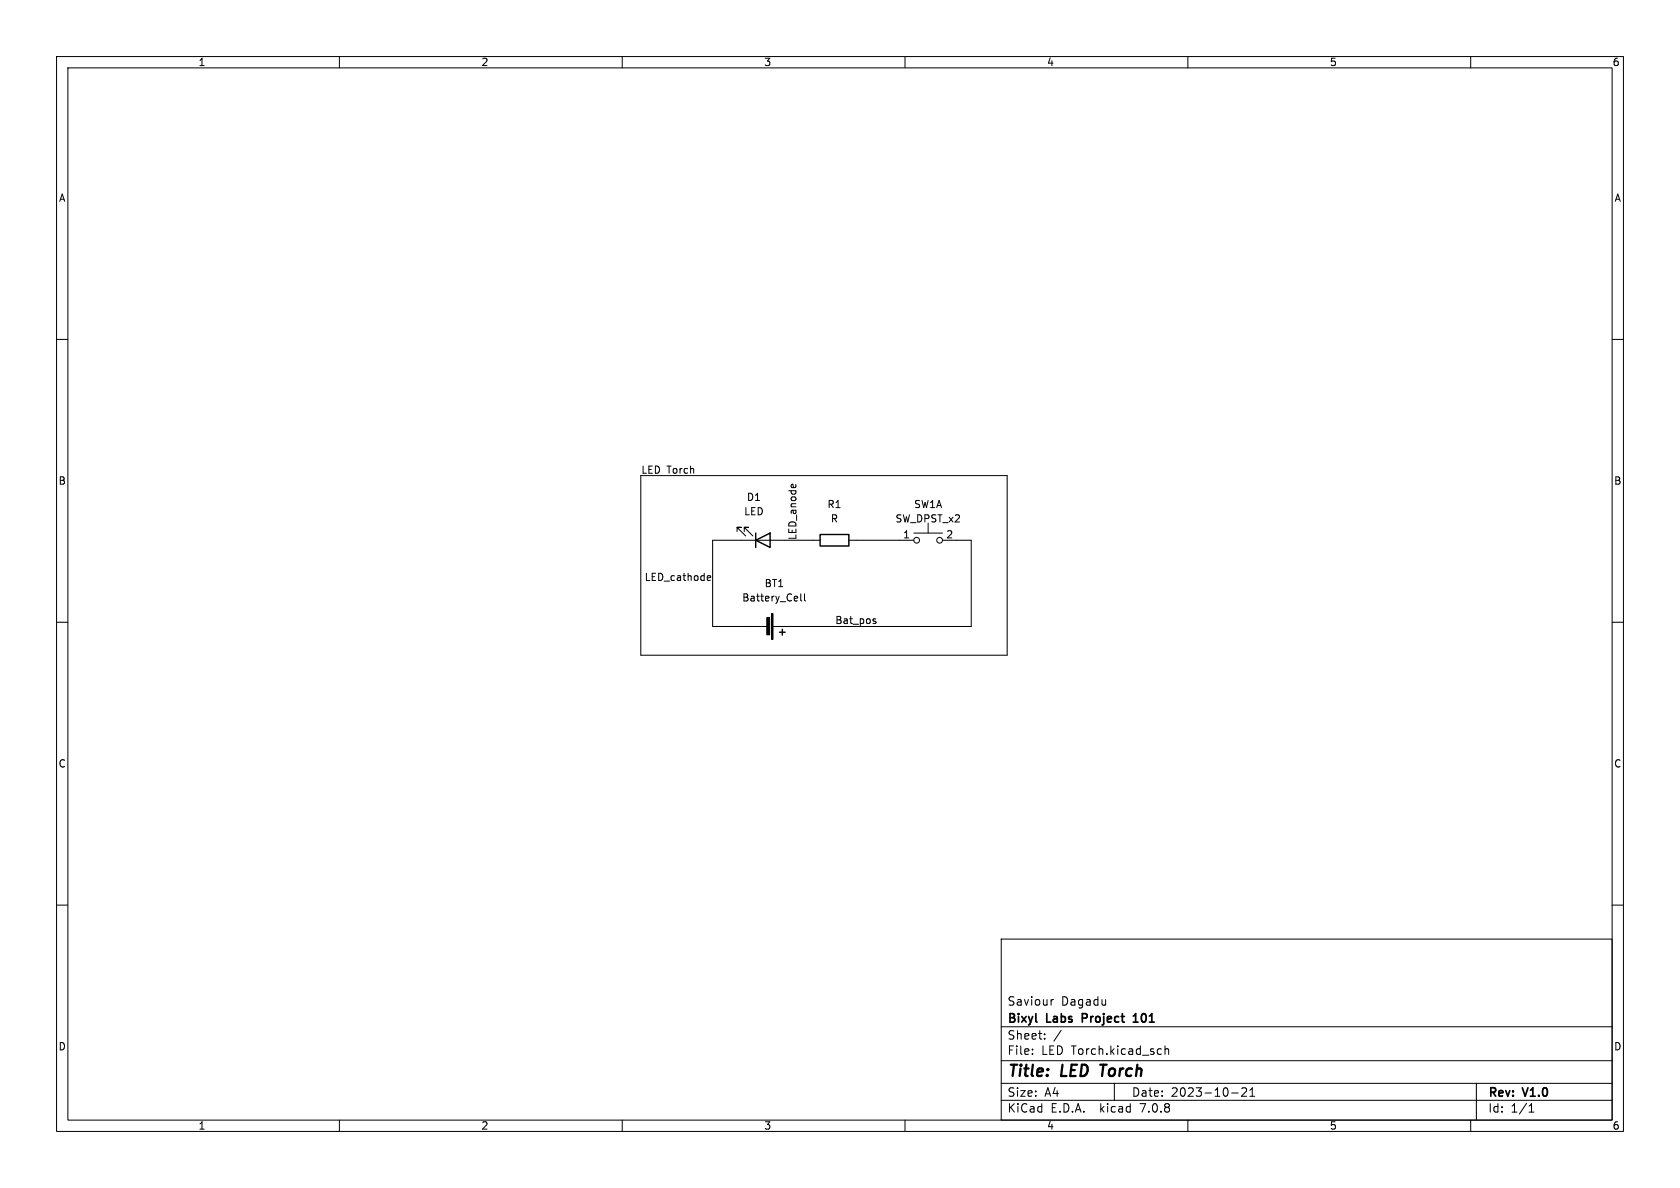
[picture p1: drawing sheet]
<svg xmlns="http://www.w3.org/2000/svg" width="297mm" height="210mm" viewBox="0 0 297 210" stroke-linecap="round" stroke-linejoin="round" font-family="sans-serif">
<g fill="none" stroke="#000" stroke-width=".18">
<path d="M10 10h277v190h-277zM12 12h273v186h-273zM60 10v2M110 10v2M160 10v2M210 10v2M260 10v2M10 60h2M285 60h2M113.3 84.1h64.8v31.7h-64.8zM130.3 94v-.8h.8h-.8l1.5 1.5M131.6 94v-.8h.7h-.7l1.5 1.5"/>
<path d="M139.9 85.8l.3-.2 .1 .6M140.6 85.7l.1 .1M145 95.5h-19v15.2h9.6M150.1 95.5h11.4M161.5 94.2h5.1M164.1 92.5v1.7M166.6 95.5h5.1v15.2h-35M10 110h2M125.1 102.6h.5M125.1 101.8h.4l.1 .3-.6 .1M141.6 105v1.1l.1 .1M142.2 105v1.1l.2 .1"/>
<path d="M154.5 109.8l.3 .1 .1 .1-.2 .2h-.3M154.5 109.4h.3M285 110h2M10 160h2M285 160h2M177 166h108v32h-108zM185.8 176.7v1M186.2 176.7l-.2 .1-.2 .2M60 198v2M110 198v2M160 198v2M177 194.5h108"/>
<path d="M177 191.5h108M177 187.5h108M177 181.5h108M182.5 186.3v.1M182.5 185.5v.1M184.7 183.6v.1M184.7 182.8v.1M187.6 182.1l-1.3 2M197 191.5v3M205.2 185.4l.1 .1M205.3 186.3l-.1 .1M206 184.9v1.5"/>
<path d="M206 185.5l.2-.1 .3 .1 .1 .9M210 198v2M217.7 193.2h1.2M219.5 192.4l.6-.1 .2 .1 .1 .3-.9 1.1h.9M221 193.8h.8M221 192.7l.4-.4v1.5M260 198v2M261 191.5v6.5M270.3 196.6h.9M270.3 195.5l.4-.4v1.5"/>
<circle cx="162.1" cy="95.5" r=".51"/>
<circle cx="166.1" cy="95.5" r=".51"/>
</g>
<path d="M194.5 188.2h1.1M195.1 188.2l-.3 2" fill="none" stroke="#000" stroke-width=".4"/>
<path d="M191.3 180h.6M191.9 179.2h-.6v1.5M200.3 179.6l.5-.4v1.5M200.3 180.7h.9" fill="none" stroke="#000" stroke-width=".3"/>
<path d="M135.6 109.2h.5v3h-.5zM136.4 108.5h.3v4.5h-.3z" fill="#000" stroke="#000" stroke-width=".18"/>
<path d="M133.6 95.5l2.5-1.3v2.6zM133.6 94.2v2.6M145 94.5h5.1v2h-5.1zM137.8 111.8h1M138.3 111.3v1" fill="none" stroke="#000" stroke-width=".25"/>
<g font-size="2.8">
<text x="178" y="190.9">Title:</text>
<text x="187.7" y="190.9">LED</text>
<text x="195.4" y="190.9">Torch</text>
</g>
<g font-size="2.1">
<text x="178" y="178">Saviour</text>
<text x="187.6" y="178">Dagadu</text>
<text x="178" y="184">Sheet:</text>
<text x="178" y="181.2">Bixyl</text>
<text x="185.1" y="181.2">Labs</text>
<text x="192" y="181.2">Project</text>
<text x="201.7" y="181.2">101</text>
<text x="178" y="186.7">File:</text>
<text x="184.1" y="186.7">LED Torch.kicad_sch</text>
<text x="178" y="196.9">KiCad</text>
<text x="178" y="194.1">Size:</text>
<text x="184.7" y="194.1">A4</text>
<text x="185.7" y="196.9">E.D.A.</text>
<text x="194.6" y="196.9">kicad</text>
<text x="200" y="194.1">Date:</text>
<text x="201.8" y="196.9">7.0.8</text>
<text x="207" y="194.1">2023-10-21</text>
<text x="263" y="194.3">Rev:</text>
<text x="263" y="196.9">Id:</text>
<text x="267.1" y="196.9">1/1</text>
<text x="269.4" y="194.3">V1.0</text>
</g>
<g font-size="1.8">
<text x="35" y="11.9">1</text>
<text x="85" y="11.9">2</text>
<text x="135" y="11.9">3</text>
<text x="185" y="11.9">4</text>
<text x="235" y="11.9">5</text>
<text x="285" y="11.9">6</text>
<text x="10.3" y="35.9">A</text>
<text x="285.3" y="35.9">A</text>
<text x="113.3" y="83.8">LED Torch</text>
<text x="10.3" y="85.9">B</text>
<text x="131.9" y="88.7">D1</text>
<text x="285.3" y="85.9">B</text>
<text x="131.5" y="91.3">LED</text>
<text x="140.9" y="95.6" transform="rotate(-90 140.9 95.6)">LED_anode</text>
<text x="146.2" y="90">R1</text>
<text x="146.8" y="92.6">R</text>
<text x="158.2" y="92.6">SW_DPST_x2</text>
<text x="159.6" y="95.3">1</text>
<text x="161.5" y="90">SW1A</text>
<text x="167.2" y="95.3">2</text>
<text x="113.9" y="102.8">LED_cathode</text>
<text x="131.1" y="106.5">Battery_Cell</text>
<text x="135.1" y="104">BT1</text>
<text x="147.6" y="110.4">Bat_pos</text>
<text x="10.3" y="135.9">C</text>
<text x="285.3" y="135.9">C</text>
<text x="10.3" y="185.9">D</text>
<text x="285.3" y="185.9">D</text>
<text x="35" y="199.9">1</text>
<text x="85" y="199.9">2</text>
<text x="135" y="199.9">3</text>
<text x="185" y="199.9">4</text>
<text x="235" y="199.9">5</text>
<text x="285" y="199.9">6</text>
</g>
</svg>
